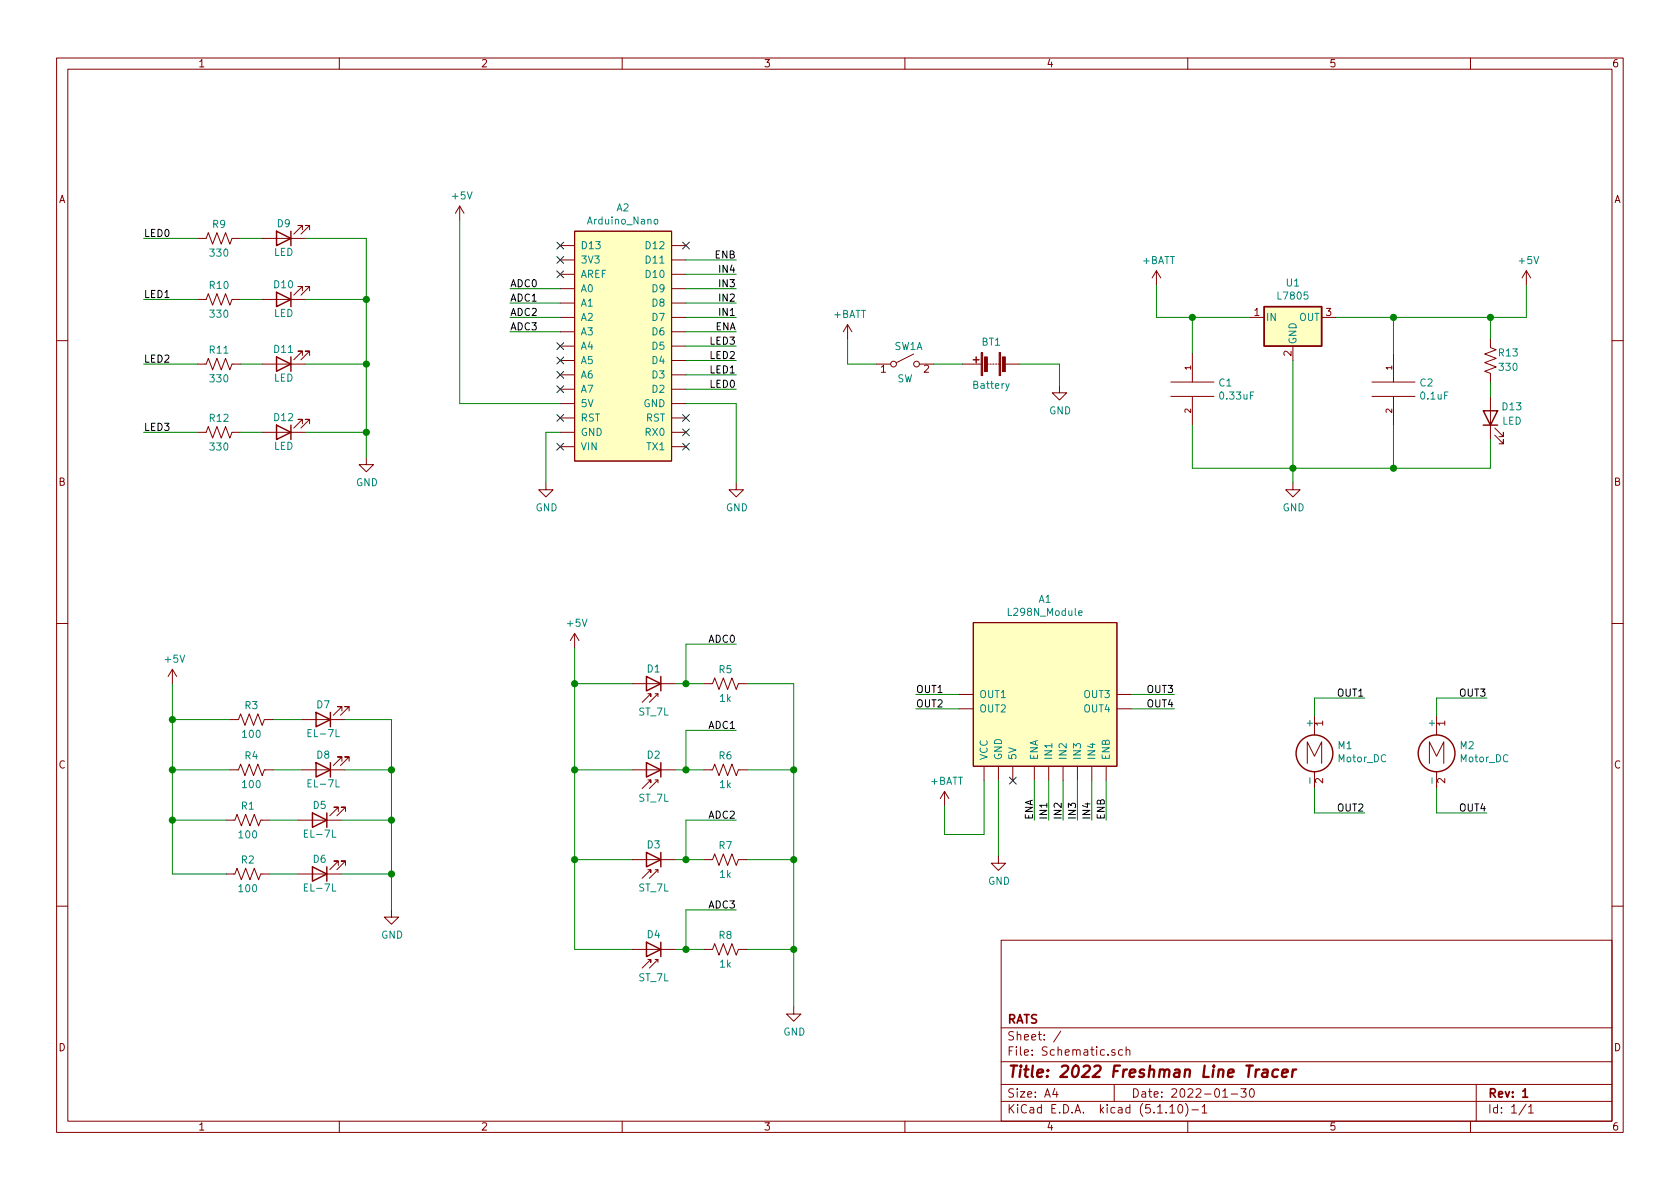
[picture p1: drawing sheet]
EESchema Schematic File Version 4
EELAYER 30 0
EELAYER END
$Descr A4 11693 8268
encoding utf-8
Sheet 1 1
Title "2022 Freshman Line Tracer"
Date "2022-01-30"
Rev "1"
Comp "RATS"
Comment1 ""
Comment2 ""
Comment3 ""
Comment4 ""
$EndDescr
$Comp
L Schematic-symbol:Arduino_Nano A2
U 1 1
P 4350 2375
F 0 "A2" H 4337 3315 50  0000 C CNN
F 1 "Arduino_Nano" H 4337 3224 50  0000 C CNN
F 2 "" H 4975 3450 50  0001 C CNN
F 3 "" H 4975 3450 50  0001 C CNN
	1    4350 2375
	1    0    0    -1  
$EndComp
$Comp
L Schematic-symbol:L298N_Module A1
U 1 1
P 7275 4825
F 0 "A1" H 7275 5490 50  0000 C CNN
F 1 "L298N_Module" H 7275 5399 50  0000 C CNN
F 2 "" H 6800 5475 50  0001 C CNN
F 3 "" H 6800 5475 50  0001 C CNN
	1    7275 4825
	1    0    0    -1  
$EndComp
$Comp
L Motor:Motor_DC M1
U 1 1
P 9150 5175
F 0 "M1" H 9308 5171 50  0000 L CNN
F 1 "Motor_DC" H 9308 5080 50  0000 L CNN
F 2 "" H 9150 5085 50  0001 C CNN
F 3 "~" H 9150 5085 50  0001 C CNN
	1    9150 5175
	1    0    0    -1  
$EndComp
Wire Wire Line
	4775 2700 5125 2700
$Comp
L Device:LED D9
U 1 1
P 1975 1650
F 0 "D9" H 1975 1550 50  0000 C CNN
F 1 "LED" H 1975 1750 50  0000 C CNN
F 2 "" H 1975 1650 50  0001 C CNN
F 3 "~" H 1975 1650 50  0001 C CNN
	1    1975 1650
	-1   0    0    1   
$EndComp
$Comp
L power:GND #PWR011
U 1 1
P 2550 3175
F 0 "#PWR011" H 2550 2925 50  0001 C CNN
F 1 "GND" H 2555 3002 50  0000 C CNN
F 2 "" H 2550 3175 50  0001 C CNN
F 3 "" H 2550 3175 50  0001 C CNN
	1    2550 3175
	1    0    0    -1  
$EndComp
Wire Wire Line
	1000 1650 1375 1650
Wire Wire Line
	1675 1650 1825 1650
$Comp
L Device:LED D10
U 1 1
P 1975 2075
F 0 "D10" H 1975 1975 50  0000 C CNN
F 1 "LED" H 1975 2175 50  0000 C CNN
F 2 "" H 1975 2075 50  0001 C CNN
F 3 "~" H 1975 2075 50  0001 C CNN
	1    1975 2075
	-1   0    0    1   
$EndComp
Wire Wire Line
	1675 2075 1825 2075
$Comp
L Device:LED D11
U 1 1
P 1975 2525
F 0 "D11" H 1975 2425 50  0000 C CNN
F 1 "LED" H 1975 2625 50  0000 C CNN
F 2 "" H 1975 2525 50  0001 C CNN
F 3 "~" H 1975 2525 50  0001 C CNN
	1    1975 2525
	-1   0    0    1   
$EndComp
Wire Wire Line
	1675 2525 1825 2525
$Comp
L Device:LED D12
U 1 1
P 1975 3000
F 0 "D12" H 1975 2900 50  0000 C CNN
F 1 "LED" H 1975 3100 50  0000 C CNN
F 2 "" H 1975 3000 50  0001 C CNN
F 3 "~" H 1975 3000 50  0001 C CNN
	1    1975 3000
	-1   0    0    1   
$EndComp
Wire Wire Line
	1675 3000 1825 3000
Wire Wire Line
	2125 1650 2550 1650
Wire Wire Line
	2125 2075 2550 2075
Wire Wire Line
	2125 2525 2550 2525
Wire Wire Line
	2125 3000 2550 3000
Connection ~ 2550 3000
Wire Wire Line
	2550 3000 2550 3175
$Comp
L Device:R_US R9
U 1 1
P 1525 1650
F 0 "R9" V 1425 1650 50  0000 C CNN
F 1 "330" V 1625 1650 50  0000 C CNN
F 2 "" V 1565 1640 50  0001 C CNN
F 3 "~" H 1525 1650 50  0001 C CNN
	1    1525 1650
	0    1    1    0   
$EndComp
$Comp
L Device:R_US R10
U 1 1
P 1525 2075
F 0 "R10" V 1425 2075 50  0000 C CNN
F 1 "330" V 1625 2075 50  0000 C CNN
F 2 "" V 1565 2065 50  0001 C CNN
F 3 "~" H 1525 2075 50  0001 C CNN
	1    1525 2075
	0    1    1    0   
$EndComp
$Comp
L Device:R_US R11
U 1 1
P 1525 2525
F 0 "R11" V 1425 2525 50  0000 C CNN
F 1 "330" V 1625 2525 50  0000 C CNN
F 2 "" V 1565 2515 50  0001 C CNN
F 3 "~" H 1525 2525 50  0001 C CNN
	1    1525 2525
	0    1    1    0   
$EndComp
$Comp
L Device:R_US R12
U 1 1
P 1525 3000
F 0 "R12" V 1425 3000 50  0000 C CNN
F 1 "330" V 1625 3000 50  0000 C CNN
F 2 "" V 1565 2990 50  0001 C CNN
F 3 "~" H 1525 3000 50  0001 C CNN
	1    1525 3000
	0    1    1    0   
$EndComp
Wire Wire Line
	7400 5425 7400 5700
Wire Wire Line
	7300 5425 7300 5700
Wire Wire Line
	7500 5425 7500 5700
Wire Wire Line
	7600 5425 7600 5700
Wire Wire Line
	7200 5425 7200 5700
Wire Wire Line
	7700 5425 7700 5700
Wire Wire Line
	6375 4825 6675 4825
Wire Wire Line
	9150 4975 9150 4850
Wire Wire Line
	9150 4850 9500 4850
Wire Wire Line
	6375 4925 6675 4925
Wire Wire Line
	9150 5475 9150 5650
Wire Wire Line
	9150 5650 9500 5650
$Comp
L power:GND #PWR08
U 1 1
P 6950 5950
F 0 "#PWR08" H 6950 5700 50  0001 C CNN
F 1 "GND" H 6955 5777 50  0000 C CNN
F 2 "" H 6950 5950 50  0001 C CNN
F 3 "" H 6950 5950 50  0001 C CNN
	1    6950 5950
	1    0    0    -1  
$EndComp
Wire Wire Line
	6950 5425 6950 5950
$Comp
L power:+BATT #PWR07
U 1 1
P 6575 5600
F 0 "#PWR07" H 6575 5450 50  0001 C CNN
F 1 "+BATT" H 6590 5773 50  0000 C CNN
F 2 "" H 6575 5600 50  0001 C CNN
F 3 "" H 6575 5600 50  0001 C CNN
	1    6575 5600
	1    0    0    -1  
$EndComp
Wire Wire Line
	6850 5425 6850 5800
Wire Wire Line
	6850 5800 6575 5800
Wire Wire Line
	6575 5800 6575 5600
$Comp
L power:GND #PWR09
U 1 1
P 3800 3350
F 0 "#PWR09" H 3800 3100 50  0001 C CNN
F 1 "GND" H 3805 3177 50  0000 C CNN
F 2 "" H 3800 3350 50  0001 C CNN
F 3 "" H 3800 3350 50  0001 C CNN
	1    3800 3350
	1    0    0    -1  
$EndComp
Wire Wire Line
	3800 3000 3900 3000
Wire Wire Line
	3800 3000 3800 3350
$Comp
L Device:LED D7
U 1 1
P 2250 5000
F 0 "D7" H 2250 4900 50  0000 C CNN
F 1 "EL-7L" H 2250 5100 50  0000 C CNN
F 2 "" H 2250 5000 50  0001 C CNN
F 3 "~" H 2250 5000 50  0001 C CNN
	1    2250 5000
	-1   0    0    1   
$EndComp
$Comp
L Device:R_US R3
U 1 1
P 1750 5000
F 0 "R3" V 1650 5000 50  0000 C CNN
F 1 "100" V 1850 5000 50  0000 C CNN
F 2 "" V 1790 4990 50  0001 C CNN
F 3 "~" H 1750 5000 50  0001 C CNN
	1    1750 5000
	0    1    1    0   
$EndComp
Wire Wire Line
	1900 5000 2100 5000
$Comp
L Device:LED D8
U 1 1
P 2250 5350
F 0 "D8" H 2250 5250 50  0000 C CNN
F 1 "EL-7L" H 2250 5450 50  0000 C CNN
F 2 "" H 2250 5350 50  0001 C CNN
F 3 "~" H 2250 5350 50  0001 C CNN
	1    2250 5350
	-1   0    0    1   
$EndComp
$Comp
L Device:R_US R4
U 1 1
P 1750 5350
F 0 "R4" V 1650 5350 50  0000 C CNN
F 1 "100" V 1850 5350 50  0000 C CNN
F 2 "" V 1790 5340 50  0001 C CNN
F 3 "~" H 1750 5350 50  0001 C CNN
	1    1750 5350
	0    1    1    0   
$EndComp
Wire Wire Line
	1900 5350 2100 5350
$Comp
L Device:LED D5
U 1 1
P 2225 5700
F 0 "D5" H 2225 5600 50  0000 C CNN
F 1 "EL-7L" H 2225 5800 50  0000 C CNN
F 2 "" H 2225 5700 50  0001 C CNN
F 3 "~" H 2225 5700 50  0001 C CNN
	1    2225 5700
	-1   0    0    1   
$EndComp
$Comp
L Device:R_US R1
U 1 1
P 1725 5700
F 0 "R1" V 1625 5700 50  0000 C CNN
F 1 "100" V 1825 5700 50  0000 C CNN
F 2 "" V 1765 5690 50  0001 C CNN
F 3 "~" H 1725 5700 50  0001 C CNN
	1    1725 5700
	0    1    1    0   
$EndComp
Wire Wire Line
	1875 5700 2075 5700
Wire Wire Line
	1575 5700 1200 5700
Connection ~ 1200 5700
Wire Wire Line
	1600 5350 1200 5350
Connection ~ 1200 5350
Wire Wire Line
	1200 5350 1200 5000
Wire Wire Line
	1600 5000 1200 5000
Connection ~ 1200 5000
Wire Wire Line
	1200 5000 1200 4750
$Comp
L power:+5V #PWR01
U 1 1
P 1200 4750
F 0 "#PWR01" H 1200 4600 50  0001 C CNN
F 1 "+5V" H 1215 4923 50  0000 C CNN
F 2 "" H 1200 4750 50  0001 C CNN
F 3 "" H 1200 4750 50  0001 C CNN
	1    1200 4750
	1    0    0    -1  
$EndComp
Wire Wire Line
	2400 5000 2725 5000
Wire Wire Line
	2725 5000 2725 5350
Wire Wire Line
	2400 5350 2725 5350
Connection ~ 2725 5350
Wire Wire Line
	2375 5700 2725 5700
$Comp
L power:GND #PWR03
U 1 1
P 2725 6325
F 0 "#PWR03" H 2725 6075 50  0001 C CNN
F 1 "GND" H 2730 6152 50  0000 C CNN
F 2 "" H 2725 6325 50  0001 C CNN
F 3 "" H 2725 6325 50  0001 C CNN
	1    2725 6325
	1    0    0    -1  
$EndComp
Connection ~ 2725 5700
Wire Wire Line
	2725 5350 2725 5700
Wire Wire Line
	1200 5700 1200 5350
Wire Wire Line
	2725 6075 2725 6325
Connection ~ 2725 6075
Wire Wire Line
	2375 6075 2725 6075
Wire Wire Line
	2725 5700 2725 6075
Wire Wire Line
	1575 6075 1200 6075
Wire Wire Line
	1200 6075 1200 5700
Wire Wire Line
	1875 6075 2075 6075
$Comp
L Device:R_US R2
U 1 1
P 1725 6075
F 0 "R2" V 1625 6075 50  0000 C CNN
F 1 "100" V 1825 6075 50  0000 C CNN
F 2 "" V 1765 6065 50  0001 C CNN
F 3 "~" H 1725 6075 50  0001 C CNN
	1    1725 6075
	0    1    1    0   
$EndComp
$Comp
L Device:LED D6
U 1 1
P 2225 6075
F 0 "D6" H 2225 5975 50  0000 C CNN
F 1 "EL-7L" H 2225 6175 50  0000 C CNN
F 2 "" H 2225 6075 50  0001 C CNN
F 3 "~" H 2225 6075 50  0001 C CNN
	1    2225 6075
	-1   0    0    1   
$EndComp
Wire Wire Line
	3550 2100 3900 2100
Wire Wire Line
	3550 2200 3900 2200
Wire Wire Line
	3550 2300 3900 2300
$Comp
L power:+5V #PWR06
U 1 1
P 3200 1525
F 0 "#PWR06" H 3200 1375 50  0001 C CNN
F 1 "+5V" H 3215 1698 50  0000 C CNN
F 2 "" H 3200 1525 50  0001 C CNN
F 3 "" H 3200 1525 50  0001 C CNN
	1    3200 1525
	1    0    0    -1  
$EndComp
Wire Wire Line
	3200 1525 3200 2800
Wire Wire Line
	3200 2800 3900 2800
NoConn ~ 7050 5425
$Comp
L power:GND #PWR010
U 1 1
P 5125 3350
F 0 "#PWR010" H 5125 3100 50  0001 C CNN
F 1 "GND" H 5130 3177 50  0000 C CNN
F 2 "" H 5125 3350 50  0001 C CNN
F 3 "" H 5125 3350 50  0001 C CNN
	1    5125 3350
	1    0    0    -1  
$EndComp
Wire Wire Line
	4775 2800 5125 2800
Wire Wire Line
	5125 2800 5125 3350
NoConn ~ 4775 2900
NoConn ~ 4775 3000
NoConn ~ 4775 3100
NoConn ~ 4775 1700
NoConn ~ 3900 1700
NoConn ~ 3900 1800
NoConn ~ 3900 1900
NoConn ~ 3900 2400
NoConn ~ 3900 2500
NoConn ~ 3900 2600
NoConn ~ 3900 2700
NoConn ~ 3900 2900
Wire Wire Line
	2550 1650 2550 2075
Connection ~ 2550 2075
Connection ~ 2550 2525
Wire Wire Line
	2550 2525 2550 3000
Wire Wire Line
	2550 2075 2550 2525
$Comp
L Regulator_Linear:L7805 U1
U 1 1
P 9000 2200
F 0 "U1" H 9000 2442 50  0000 C CNN
F 1 "L7805" H 9000 2351 50  0000 C CNN
F 2 "" H 9025 2050 50  0001 L CIN
F 3 "http://www.st.com/content/ccc/resource/technical/document/datasheet/41/4f/b3/b0/12/d4/47/88/CD00000444.pdf/files/CD00000444.pdf/jcr:content/translations/en.CD00000444.pdf" H 9000 2150 50  0001 C CNN
	1    9000 2200
	1    0    0    -1  
$EndComp
$Comp
L pspice:C C1
U 1 1
P 8300 2700
F 0 "C1" H 8478 2746 50  0000 L CNN
F 1 "0.33uF" H 8478 2655 50  0000 L CNN
F 2 "" H 8300 2700 50  0001 C CNN
F 3 "~" H 8300 2700 50  0001 C CNN
	1    8300 2700
	1    0    0    -1  
$EndComp
$Comp
L pspice:C C2
U 1 1
P 9700 2700
F 0 "C2" H 9878 2746 50  0000 L CNN
F 1 "0.1uF" H 9878 2655 50  0000 L CNN
F 2 "" H 9700 2700 50  0001 C CNN
F 3 "~" H 9700 2700 50  0001 C CNN
	1    9700 2700
	1    0    0    -1  
$EndComp
Wire Wire Line
	8300 2200 8700 2200
Wire Wire Line
	9300 2200 9700 2200
Wire Wire Line
	9700 2200 9700 2450
Wire Wire Line
	8300 2950 8300 3250
Wire Wire Line
	9700 3250 9700 2950
$Comp
L power:GND #PWR012
U 1 1
P 9000 3350
F 0 "#PWR012" H 9000 3100 50  0001 C CNN
F 1 "GND" H 9005 3177 50  0000 C CNN
F 2 "" H 9000 3350 50  0001 C CNN
F 3 "" H 9000 3350 50  0001 C CNN
	1    9000 3350
	1    0    0    -1  
$EndComp
Wire Wire Line
	9000 2500 9000 3250
Wire Wire Line
	8300 3250 9000 3250
Connection ~ 9000 3250
Wire Wire Line
	9000 3250 9000 3350
Wire Wire Line
	9700 3250 9000 3250
$Comp
L power:+5V #PWR013
U 1 1
P 10625 1975
F 0 "#PWR013" H 10625 1825 50  0001 C CNN
F 1 "+5V" H 10640 2148 50  0000 C CNN
F 2 "" H 10625 1975 50  0001 C CNN
F 3 "" H 10625 1975 50  0001 C CNN
	1    10625 1975
	1    0    0    -1  
$EndComp
Wire Wire Line
	9700 2200 10375 2200
Wire Wire Line
	10625 2200 10625 1975
Connection ~ 9700 2200
NoConn ~ 3900 3100
$Comp
L power:GND #PWR04
U 1 1
P 5525 7000
F 0 "#PWR04" H 5525 6750 50  0001 C CNN
F 1 "GND" H 5530 6827 50  0000 C CNN
F 2 "" H 5525 7000 50  0001 C CNN
F 3 "" H 5525 7000 50  0001 C CNN
	1    5525 7000
	1    0    0    -1  
$EndComp
Wire Wire Line
	5125 5700 4775 5700
Wire Wire Line
	5525 6600 5525 7000
Connection ~ 5525 6600
Wire Wire Line
	5525 5975 5525 6600
Wire Wire Line
	4000 5975 4000 6600
Connection ~ 5525 5975
Connection ~ 4000 5975
Wire Wire Line
	5525 5350 5525 5975
Wire Wire Line
	4000 5350 4000 5975
Wire Wire Line
	4775 6600 4900 6600
Connection ~ 4775 6600
Wire Wire Line
	4775 6325 4775 6600
Wire Wire Line
	5125 6325 4775 6325
Wire Wire Line
	5200 6600 5525 6600
Wire Wire Line
	4400 6600 4000 6600
Wire Wire Line
	4700 6600 4775 6600
$Comp
L Device:R_US R8
U 1 1
P 5050 6600
F 0 "R8" V 4950 6600 50  0000 C CNN
F 1 "1k" V 5150 6600 50  0000 C CNN
F 2 "" V 5090 6590 50  0001 C CNN
F 3 "~" H 5050 6600 50  0001 C CNN
	1    5050 6600
	0    1    1    0   
$EndComp
$Comp
L Device:D_Photo D4
U 1 1
P 4500 6600
F 0 "D4" H 4450 6500 50  0000 C CNN
F 1 "ST_7L" H 4450 6800 50  0000 C CNN
F 2 "" H 4450 6600 50  0001 C CNN
F 3 "~" H 4450 6600 50  0001 C CNN
	1    4500 6600
	-1   0    0    1   
$EndComp
Wire Wire Line
	4775 5975 4900 5975
Connection ~ 4775 5975
Wire Wire Line
	4775 5700 4775 5975
Wire Wire Line
	5200 5975 5525 5975
Wire Wire Line
	4400 5975 4000 5975
Wire Wire Line
	4700 5975 4775 5975
$Comp
L Device:R_US R7
U 1 1
P 5050 5975
F 0 "R7" V 4950 5975 50  0000 C CNN
F 1 "1k" V 5150 5975 50  0000 C CNN
F 2 "" V 5090 5965 50  0001 C CNN
F 3 "~" H 5050 5975 50  0001 C CNN
	1    5050 5975
	0    1    1    0   
$EndComp
$Comp
L Device:D_Photo D3
U 1 1
P 4500 5975
F 0 "D3" H 4450 5875 50  0000 C CNN
F 1 "ST_7L" H 4450 6175 50  0000 C CNN
F 2 "" H 4450 5975 50  0001 C CNN
F 3 "~" H 4450 5975 50  0001 C CNN
	1    4500 5975
	-1   0    0    1   
$EndComp
Connection ~ 5525 5350
Wire Wire Line
	5525 4750 5525 5350
Wire Wire Line
	4000 4750 4000 5350
Wire Wire Line
	4775 5350 4900 5350
Connection ~ 4775 5350
Wire Wire Line
	4775 5075 4775 5350
Wire Wire Line
	5125 5075 4775 5075
Wire Wire Line
	5200 5350 5525 5350
Connection ~ 4000 5350
Wire Wire Line
	4400 5350 4000 5350
Wire Wire Line
	4700 5350 4775 5350
$Comp
L Device:R_US R6
U 1 1
P 5050 5350
F 0 "R6" V 4950 5350 50  0000 C CNN
F 1 "1k" V 5150 5350 50  0000 C CNN
F 2 "" V 5090 5340 50  0001 C CNN
F 3 "~" H 5050 5350 50  0001 C CNN
	1    5050 5350
	0    1    1    0   
$EndComp
$Comp
L Device:D_Photo D2
U 1 1
P 4500 5350
F 0 "D2" H 4450 5250 50  0000 C CNN
F 1 "ST_7L" H 4450 5550 50  0000 C CNN
F 2 "" H 4450 5350 50  0001 C CNN
F 3 "~" H 4450 5350 50  0001 C CNN
	1    4500 5350
	-1   0    0    1   
$EndComp
Wire Wire Line
	4775 4750 4900 4750
Connection ~ 4775 4750
Wire Wire Line
	4775 4475 4775 4750
Wire Wire Line
	5125 4475 4775 4475
Wire Wire Line
	5200 4750 5525 4750
$Comp
L power:+5V #PWR02
U 1 1
P 4000 4500
F 0 "#PWR02" H 4000 4350 50  0001 C CNN
F 1 "+5V" H 4015 4673 50  0000 C CNN
F 2 "" H 4000 4500 50  0001 C CNN
F 3 "" H 4000 4500 50  0001 C CNN
	1    4000 4500
	1    0    0    -1  
$EndComp
Wire Wire Line
	4000 4750 4000 4500
Connection ~ 4000 4750
Wire Wire Line
	4400 4750 4000 4750
Wire Wire Line
	4700 4750 4775 4750
$Comp
L Device:R_US R5
U 1 1
P 5050 4750
F 0 "R5" V 4950 4750 50  0000 C CNN
F 1 "1k" V 5150 4750 50  0000 C CNN
F 2 "" V 5090 4740 50  0001 C CNN
F 3 "~" H 5050 4750 50  0001 C CNN
	1    5050 4750
	0    1    1    0   
$EndComp
$Comp
L Device:D_Photo D1
U 1 1
P 4500 4750
F 0 "D1" H 4450 4650 50  0000 C CNN
F 1 "ST_7L" H 4450 4950 50  0000 C CNN
F 2 "" H 4450 4750 50  0001 C CNN
F 3 "~" H 4450 4750 50  0001 C CNN
	1    4500 4750
	-1   0    0    1   
$EndComp
$Comp
L Device:R_US R13
U 1 1
P 10375 2500
F 0 "R13" H 10250 2450 50  0000 C CNN
F 1 "330" H 10250 2550 50  0000 C CNN
F 2 "" V 10415 2490 50  0001 C CNN
F 3 "~" H 10375 2500 50  0001 C CNN
	1    10375 2500
	-1   0    0    1   
$EndComp
$Comp
L Device:LED D13
U 1 1
P 10375 2900
F 0 "D13" V 10450 2750 50  0000 C CNN
F 1 "LED" V 10350 2750 50  0000 C CNN
F 2 "" H 10375 2900 50  0001 C CNN
F 3 "~" H 10375 2900 50  0001 C CNN
	1    10375 2900
	0    -1   -1   0   
$EndComp
Wire Wire Line
	10375 2200 10375 2350
Wire Wire Line
	10375 2650 10375 2750
Wire Wire Line
	9700 3250 10375 3250
Wire Wire Line
	10375 3250 10375 3050
Connection ~ 9700 3250
Wire Wire Line
	10375 2200 10625 2200
Connection ~ 10375 2200
Connection ~ 8300 2200
$Comp
L Device:Battery BT1
U 1 1
P 6900 2525
F 0 "BT1" V 7050 2525 50  0000 C CNN
F 1 "Battery" V 6750 2525 50  0000 C CNN
F 2 "" V 6900 2585 50  0001 C CNN
F 3 "~" V 6900 2585 50  0001 C CNN
	1    6900 2525
	0    -1   -1   0   
$EndComp
$Comp
L Switch:SW_DPST_x2 SW1
U 1 1
P 6300 2525
F 0 "SW1" H 6325 2650 50  0000 C CNN
F 1 "SW" H 6300 2425 50  0000 C CNN
F 2 "" H 6300 2525 50  0001 C CNN
F 3 "~" H 6300 2525 50  0001 C CNN
	1    6300 2525
	1    0    0    -1  
$EndComp
Wire Wire Line
	6500 2525 6700 2525
$Comp
L power:GND #PWR015
U 1 1
P 7375 2675
F 0 "#PWR015" H 7375 2425 50  0001 C CNN
F 1 "GND" H 7380 2502 50  0000 C CNN
F 2 "" H 7375 2675 50  0001 C CNN
F 3 "" H 7375 2675 50  0001 C CNN
	1    7375 2675
	1    0    0    -1  
$EndComp
Wire Wire Line
	7100 2525 7375 2525
Wire Wire Line
	7375 2525 7375 2675
$Comp
L power:+BATT #PWR014
U 1 1
P 5900 2350
F 0 "#PWR014" H 5900 2200 50  0001 C CNN
F 1 "+BATT" H 5915 2523 50  0000 C CNN
F 2 "" H 5900 2350 50  0001 C CNN
F 3 "" H 5900 2350 50  0001 C CNN
	1    5900 2350
	1    0    0    -1  
$EndComp
Wire Wire Line
	5900 2350 5900 2525
Wire Wire Line
	5900 2525 6100 2525
Text Label 3550 2000 0    50   ~ 0
ADC0
Wire Wire Line
	3550 2000 3900 2000
Text Label 3550 2100 0    50   ~ 0
ADC1
Text Label 3550 2200 0    50   ~ 0
ADC2
Text Label 3550 2300 0    50   ~ 0
ADC3
Text Label 5125 4475 2    50   ~ 0
ADC0
Text Label 5125 5075 2    50   ~ 0
ADC1
Text Label 5125 5700 2    50   ~ 0
ADC2
Text Label 5125 6325 2    50   ~ 0
ADC3
Wire Wire Line
	8300 2200 8300 2450
Wire Wire Line
	8050 2200 8300 2200
$Comp
L power:+BATT #PWR05
U 1 1
P 8050 1975
F 0 "#PWR05" H 8050 1825 50  0001 C CNN
F 1 "+BATT" H 8065 2148 50  0000 C CNN
F 2 "" H 8050 1975 50  0001 C CNN
F 3 "" H 8050 1975 50  0001 C CNN
	1    8050 1975
	1    0    0    -1  
$EndComp
Wire Wire Line
	8050 1975 8050 2200
Text Label 6375 4825 0    50   ~ 0
OUT1
Text Label 6375 4925 0    50   ~ 0
OUT2
Wire Wire Line
	8175 4925 7875 4925
Wire Wire Line
	8175 4825 7875 4825
Text Label 8175 4925 2    50   ~ 0
OUT4
Text Label 8175 4825 2    50   ~ 0
OUT3
Text Label 9500 4850 2    50   ~ 0
OUT1
Text Label 9500 5650 2    50   ~ 0
OUT2
$Comp
L Motor:Motor_DC M2
U 1 1
P 10000 5175
F 0 "M2" H 10158 5171 50  0000 L CNN
F 1 "Motor_DC" H 10158 5080 50  0000 L CNN
F 2 "" H 10000 5085 50  0001 C CNN
F 3 "~" H 10000 5085 50  0001 C CNN
	1    10000 5175
	1    0    0    -1  
$EndComp
Wire Wire Line
	10000 4975 10000 4850
Wire Wire Line
	10000 4850 10350 4850
Wire Wire Line
	10000 5475 10000 5650
Wire Wire Line
	10000 5650 10350 5650
Text Label 10350 4850 2    50   ~ 0
OUT3
Text Label 10350 5650 2    50   ~ 0
OUT4
Text Label 1000 1650 0    50   ~ 0
LED0
Wire Wire Line
	1000 2075 1375 2075
Text Label 1000 2075 0    50   ~ 0
LED1
Wire Wire Line
	1000 2525 1375 2525
Text Label 1000 2525 0    50   ~ 0
LED2
Wire Wire Line
	1000 3000 1375 3000
Text Label 1000 3000 0    50   ~ 0
LED3
Text Label 5125 2700 2    50   ~ 0
LED0
Wire Wire Line
	4775 2600 5125 2600
Text Label 5125 2600 2    50   ~ 0
LED1
Wire Wire Line
	4775 2400 5125 2400
Text Label 5125 2400 2    50   ~ 0
LED3
Wire Wire Line
	4775 2500 5125 2500
Text Label 5125 2500 2    50   ~ 0
LED2
Text Label 7200 5700 1    50   ~ 0
ENA
Text Label 7300 5700 1    50   ~ 0
IN1
Text Label 7400 5700 1    50   ~ 0
IN2
Text Label 7500 5700 1    50   ~ 0
IN3
Text Label 7600 5700 1    50   ~ 0
IN4
Text Label 7700 5700 1    50   ~ 0
ENB
Text Label 5125 1800 2    50   ~ 0
ENB
Text Label 5125 1900 2    50   ~ 0
IN4
Text Label 5125 2000 2    50   ~ 0
IN3
Text Label 5125 2100 2    50   ~ 0
IN2
Text Label 5125 2200 2    50   ~ 0
IN1
Text Label 5125 2300 2    50   ~ 0
ENA
Wire Wire Line
	4775 1800 5125 1800
Wire Wire Line
	4775 2300 5125 2300
Wire Wire Line
	4775 1900 5125 1900
Wire Wire Line
	4775 2000 5125 2000
Wire Wire Line
	4775 2200 5125 2200
Wire Wire Line
	4775 2100 5125 2100
$EndSCHEMATC
